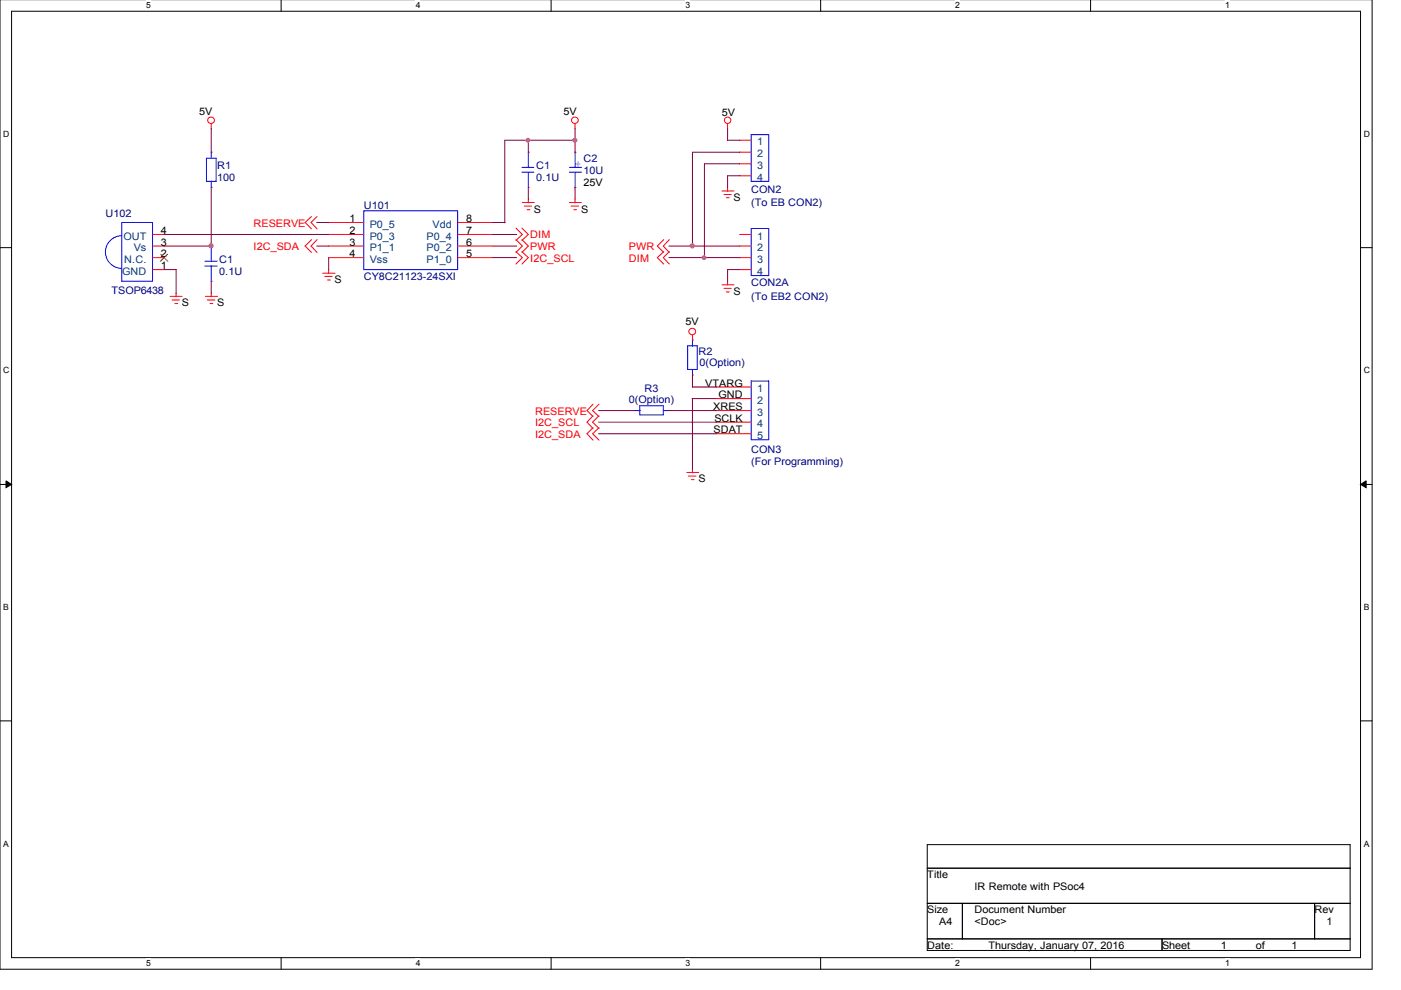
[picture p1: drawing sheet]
<svg xmlns="http://www.w3.org/2000/svg" width="297mm" height="210mm" viewBox="0 0 297 210" stroke-linecap="round" stroke-linejoin="round" font-family="sans-serif">
<path d="M0 -.1v205.6h290.9v-205.6M2.5 2.4h286v200.6h-286z" fill="none" stroke="#000" stroke-width=".21"/>
<g fill="#fff">
<path d="M31 .2h.9v1.9h-.9z"/>
<path d="M31 203.3h.9v1.9h-.9z"/>
</g>
<path d="M59.6 0v2.4M59.6 203v2.5" fill="none" stroke="#000" stroke-width=".21"/>
<g fill="#fff">
<path d="M88.1 .2h1v1.9h-1z"/>
<path d="M88.1 203.3h1v1.9h-1z"/>
</g>
<path d="M116.8 0v2.4M116.8 203v2.5" fill="none" stroke="#000" stroke-width=".21"/>
<g fill="#fff">
<path d="M145.4 .2h.9v1.9h-.9z"/>
<path d="M145.4 203.3h.9v1.9h-.9z"/>
</g>
<path d="M174 0v2.4M174 203v2.5" fill="none" stroke="#000" stroke-width=".21"/>
<g fill="#fff">
<path d="M202.5 .2h1v1.9h-1z"/>
<path d="M202.5 203.3h1v1.9h-1z"/>
</g>
<path d="M231.2 0v2.4M231.2 203v2.5" fill="none" stroke="#000" stroke-width=".21"/>
<g fill="#fff">
<path d="M259.8 .2h.9v1.9h-.9z"/>
<path d="M259.8 203.3h.9v1.9h-.9z"/>
<path d="M.7 27.4h1.2v2h-1.2z"/>
<path d="M289.1 27.4h1.2v2h-1.2z"/>
<path d="M.7 77.6h1.2v1.9h-1.2z"/>
<path d="M289.1 77.6h1.2v1.9h-1.2z"/>
</g>
<path d="M0 52.5h2.5M288.5 52.5h2.4" fill="none" stroke="#000" stroke-width=".21"/>
<g fill="#fff">
<path d="M.7 127.8h1.1v1.9h-1.1z"/>
<path d="M289.1 127.8h1.1v1.9h-1.1z"/>
</g>
<path d="M0 102.7h2.5M288.5 102.7h2.4" fill="none" stroke="#000" stroke-width=".21"/>
<path d="M1.3 102l1.2 .7-1.2 .7zM288.5 102.7l1.1-.7v1.4z" fill="#000" stroke="#000" stroke-width=".21"/>
<g fill="#fff">
<path d="M.7 177.9h1v1.9h-1z"/>
<path d="M289.1 177.9h1.1v1.9h-1.1z"/>
</g>
<path d="M0 152.8h2.5M288.5 152.8h2.4M196.6 179.1h89.7v22.4h-89.7zM196.6 184.1h89.7M196.6 191.5h89.7M196.6 199.1h89.7M204 191.5v7.6M246.4 199.1v2.4M278.7 191.5v7.6" fill="none" stroke="#000" stroke-width=".21"/>
<g fill="none" stroke="#f00" stroke-width=".21">
<path d="M44.8 39.7h.1M44.8 32.3h.1M44.8 26.3v1.1M112 32.3h.1M112 39.7h.1M121.9 32.3h.1M121.9 39.7h.1M121.9 26.3v1.1M154.3 26.3v1.1M154.3 39.7v.9M156.8 29.7h2.5M156.8 32.3h2.5"/>
<path d="M156.8 34.7h2.5M156.8 37.3h2.5M32.3 57.2h2.5M32.3 54.6h2.5M32.3 52.2h2.5M32.3 49.7h2.5M44.8 52.2h.1M44.8 59.6h.1M66 50.8l-1.3 1.4 1.3 1.3M66 45.9l-1.3 1.3 1.3 1.3M67.2 50.8l-1.2 1.4 1.2 1.3M67.2 45.9l-1.2 1.3 1.2 1.3"/>
<path d="M68.4 57.9h2.6M68.8 58.6h1.6M69.4 59.4h.6M69.7 57.2v.8M69.7 54.6h7.4M69.7 52.2h7.4M69.7 49.7h7.4M69.7 47.2h7.4M97 54.6h7.5M97 52.2h7.5M97 49.7h7.5M97 47.2h7.5"/>
<path d="M109.4 48.4l1.3 1.3-1.3 1.3M109.4 53.4l1.3 1.2-1.3 1.4M109.4 50.8l1.3 1.4-1.3 1.3M110.7 48.4l1.3 1.3-1.3 1.3M110.7 53.4l1.3 1.2-1.3 1.4M110.7 50.8l1.3 1.4-1.3 1.3M110.7 42.9h2.6M111.2 43.7h1.5M111.8 44.5h.6M112 42.2v.8M120.7 42.9h2.6M121.1 43.7h1.6"/>
<path d="M121.7 44.5h.6M121.9 42.2v.8M140.7 53.4l-1.3 1.2 1.3 1.4M140.7 50.8l-1.3 1.4 1.3 1.3M141.9 53.4l-1.3 1.2 1.3 1.4M141.9 50.8l-1.3 1.4 1.3 1.3M153.1 40.5h2.5M153.5 41.2h1.5M154 41.9h.6M154.3 59.6v.9M156.8 57.2h2.5M156.8 54.6h2.5"/>
<path d="M156.8 52.2h2.5M156.8 49.7h2.5M36.1 62.8h2.5M36.5 63.6h1.5M37.1 64.4h.6M37.3 62.2v.7M43.5 62.8h2.6M43.9 63.6h1.7M44.5 64.4h.6M44.8 62.2v.7M146.8 72.1h.1M146.8 79.5h.1"/>
<path d="M146.8 71v1.2M153.1 60.4h2.5M153.5 61.1h1.5M154 61.9h.6M125.7 85.7l-1.2 1.4 1.2 1.2M125.7 88.2l-1.2 1.3 1.2 1.4M125.7 90.7l-1.2 1.3 1.2 1.3M127 85.7l-1.4 1.4 1.4 1.2M127 88.2l-1.4 1.3 1.4 1.4M127 90.7l-1.4 1.3 1.4 1.3M134.4 87.1h.1M141.8 87.1h.1"/>
<path d="M146.8 99.5v.8M151.8 82.1h7.5M151.8 84.5h7.5M151.8 87.1h7.5M151.8 89.5h7.5M151.8 92h7.5M145.6 100.2h2.6M146 100.9h1.6M146.6 101.7h.6"/>
<circle cx="44.8" cy="25.5" r=".7"/>
<circle cx="121.9" cy="25.5" r=".7"/>
<circle cx="154.3" cy="25.5" r=".68"/>
<circle cx="146.8" cy="70.3" r=".7"/>
</g>
<g fill="none" stroke="#00f" stroke-width=".21">
<path d="M43.8 33.5h2v5h-2zM44.8 32.2v1.3M44.8 38.4v1.3M110.7 36.5h2.5M110.7 35.5h2.5M112 32.3v3.3M112 36.5v3.3M120.7 36.5h2.6M120.7 35.5h2.6M121.9 32.2v3.3M121.9 36.5v3.3M159.3 28.5h3.7v10h-3.7z"/>
<path d="M25.8 50a3.5 3.5 0 0 0-3.4 3.4 3.5 3.5 0 0 0 3.4 3.5M25.8 47.2h6.5v12.4h-6.5zM43.4 55.4h2.7M43.4 56.4h2.7M44.8 52.2v3.3M44.8 56.4v3.3M77.1 44.7h19.9v12.5h-19.9zM159.3 48.4h3.7v10h-3.7zM145.8 73.3h2v5h-2zM146.8 72.1v1.3M146.8 78.3v1.3M134.4 87.1h1.3"/>
<path d="M135.6 86h5v2h-5zM140.6 87.1h1.3M159.3 80.8h3.7v12.4h-3.7z"/>
</g>
<path d="M34 53.9l1.6 1.6M35.6 53.9l-1.6 1.6" fill="none" stroke="#804000" stroke-width=".21"/>
<g fill="none" stroke="#800040" stroke-width=".21">
<path d="M44.8 27.3v5.1M44.8 39.7v12.6M112 29.6v2.7M112 39.7v2.6M121.9 29.7h-14.9v17.6M121.9 27.3v5.1M121.9 39.7v2.6M154.3 27.3v2.5M154.3 29.7h2.6M156.9 37.3h-2.6v2.5M156.9 32.3h-10.1v20M156.9 34.7h-7.5v20"/>
<path d="M34.8 52.2h10.1M34.8 57.2h2.6M34.8 49.7h35M37.3 57.2v5M44.8 59.6v2.6M67.1 52.2h2.7M67.1 47.2h2.7M69.7 54.6v2.6M104.5 54.6h5.1M104.5 52.2h5.1M104.5 47.2h2.6M104.5 49.7h5.1"/>
<path d="M141.8 54.6h15.1M141.8 52.2h15.1M156.9 57.2h-2.6v2.5M146.8 79.5v2.6M126.9 87.1h7.6M126.9 89.5h25M126.9 92h25M141.8 87.1h10.1M146.7 84.5h5.1M146.8 84.5v15.1M146.8 82.1h5.1"/>
</g>
<g fill="#f0f" stroke="#f0f" stroke-width=".21">
<circle cx="44.7" cy="52.1" r=".47"/>
<circle cx="146.8" cy="52.1" r=".47"/>
<circle cx="121.9" cy="29.7" r=".45"/>
<circle cx="111.9" cy="29.7" r=".42"/>
<circle cx="149.3" cy="54.6" r=".42"/>
</g>
<g font-size="2.2">
<text x="42.2" y="24.4">5V</text>
<text x="119.5" y="24.4">5V</text>
<text x="153.1" y="24.7">5V</text>
<text x="123.7" y="39.4">25V</text>
<text x="74.1" y="47.1">1</text>
<text x="98.8" y="47.1">8</text>
<text x="113.2" y="45.1">S</text>
<text x="123.2" y="45.1">S</text>
<text x="155.5" y="42.6">S</text>
<text x="34.1" y="52.1">3</text>
<text x="34.1" y="49.6">4</text>
<text x="74.1" y="49.6">2</text>
<text x="74.1" y="52.1">3</text>
<text x="98.8" y="52.1">6</text>
<text x="98.8" y="49.6">7</text>
<text x="34.1" y="57.1">1</text>
<text x="34.1" y="54.5">2</text>
<text x="74.1" y="54.5">4</text>
<text x="98.8" y="54.5">5</text>
<text x="38.5" y="65">S</text>
<text x="46.1" y="65">S</text>
<text x="71" y="60">S</text>
<text x="155.5" y="62.5">S</text>
<text x="145.4" y="68.9">5V</text>
<text x="149.5" y="82">VTARG</text>
<text x="151.2" y="87">XRES</text>
<text x="151.5" y="89.4">SCLK</text>
<text x="152.3" y="84.4">GND</text>
<text x="151.3" y="91.9">SDAT</text>
<text x="148.1" y="102.3">S</text>
<text x="196.6" y="186.2">Title</text>
<text x="206.6" y="188.7">IR Remote with PSoc4</text>
<text x="196.6" y="193.6">Size</text>
<text x="199.1" y="196.2">A4</text>
<text x="206.6" y="196.2">&lt;Doc&gt;</text>
<text x="206.6" y="193.6">Document Number</text>
<text x="278.7" y="193.6">Rev</text>
<text x="281.3" y="196.2">1</text>
<text x="196.6" y="201.2">Date:</text>
<text x="209.5" y="201.2">Thursday, January 07, 2016</text>
<text x="246.4" y="201.2">Sheet</text>
<text x="258.8" y="201.2">1</text>
<text x="266.3" y="201.2">of</text>
<text x="273.8" y="201.2">1</text>
</g>
<g font-size="2.2" fill="#000080">
<text x="46.1" y="35.8">R1</text>
<text x="113.7" y="35.8">C1</text>
<text x="123.7" y="34.4">C2</text>
<text x="46.1" y="38.4">100</text>
<text x="113.7" y="38.4">0.1U</text>
<text x="123.7" y="36.8">10U</text>
<text x="159.3" y="40.8">CON2</text>
<text x="22.4" y="46.1">U102</text>
<text x="77.1" y="44.3">U101</text>
<text x="159.3" y="43.6">(To EB CON2)</text>
<text x="46.5" y="55.8">C1</text>
<text x="46.5" y="58.3">0.1U</text>
<text x="77.1" y="59.3">CY8C21123-24SXI</text>
<text x="23.6" y="62.2">TSOP6438</text>
<text x="159.3" y="60.7">CON2A</text>
<text x="159.3" y="63.5">(To EB2 CON2)</text>
<text x="148.1" y="75.2">R2</text>
<text x="148.3" y="77.7">0(Option)</text>
<text x="136.7" y="83.2">R3</text>
<text x="133.3" y="85.4">0(Option)</text>
<text x="159.3" y="96.1">CON3</text>
<text x="159.3" y="98.6">(For Programming)</text>
</g>
<text font-size="2.2" fill="#00f" x="121.9" y="35.4">+</text>
<g font-size="2.2" fill="#004080">
<text x="160.5" y="30.8">1</text>
<text x="160.5" y="33.4">2</text>
<text x="160.5" y="35.8">3</text>
<text x="160.5" y="38.4">4</text>
<text x="26.2" y="50.8">OUT</text>
<text x="28.4" y="53.3">Vs</text>
<text x="78.4" y="48.3">P0_5</text>
<text x="78.4" y="50.8">P0_3</text>
<text x="78.4" y="53.3">P1_1</text>
<text x="90.4" y="53.3">P0_2</text>
<text x="90.4" y="50.8">P0_4</text>
<text x="91.7" y="48.3">Vdd</text>
<text x="160.5" y="50.8">1</text>
<text x="160.5" y="53.3">2</text>
<text x="25.9" y="58.3">GND</text>
<text x="26.3" y="55.7">N.C.</text>
<text x="78.4" y="55.7">Vss</text>
<text x="90.4" y="55.7">P1_0</text>
<text x="160.5" y="55.7">3</text>
<text x="160.5" y="58.3">4</text>
<text x="160.5" y="83.2">1</text>
<text x="160.5" y="85.6">2</text>
<text x="160.5" y="88.2">3</text>
<text x="160.5" y="90.6">4</text>
<text x="160.5" y="93.1">5</text>
</g>
<g font-size="2.2" fill="#f00">
<text x="53.8" y="53">I2C_SDA</text>
<text x="53.8" y="48.1">RESERVE</text>
<text x="112.4" y="50.6">DIM</text>
<text x="112.4" y="53">PWR</text>
<text x="133.3" y="53">PWR</text>
<text x="112.4" y="55.6">I2C_SCL</text>
<text x="133.3" y="55.6">DIM</text>
<text x="113.5" y="87.9">RESERVE</text>
<text x="113.5" y="90.4">I2C_SCL</text>
<text x="113.5" y="92.9">I2C_SDA</text>
</g>
<g font-size="1.8">
<text x="31" y="1.8">5</text>
<text x="88.1" y="1.8">4</text>
<text x="145.4" y="1.8">3</text>
<text x="202.5" y="1.8">2</text>
<text x="259.8" y="1.8">1</text>
<text x=".7" y="29.1">D</text>
<text x="289.1" y="29.1">D</text>
<text x=".7" y="79.2">C</text>
<text x="289.1" y="79.2">C</text>
<text x=".7" y="129.4">B</text>
<text x="289.1" y="129.4">B</text>
<text x=".7" y="179.5">A</text>
<text x="289.1" y="179.5">A</text>
<text x="31" y="204.9">5</text>
<text x="88.1" y="204.9">4</text>
<text x="145.4" y="204.9">3</text>
<text x="202.5" y="204.9">2</text>
<text x="259.8" y="204.9">1</text>
</g>
</svg>
